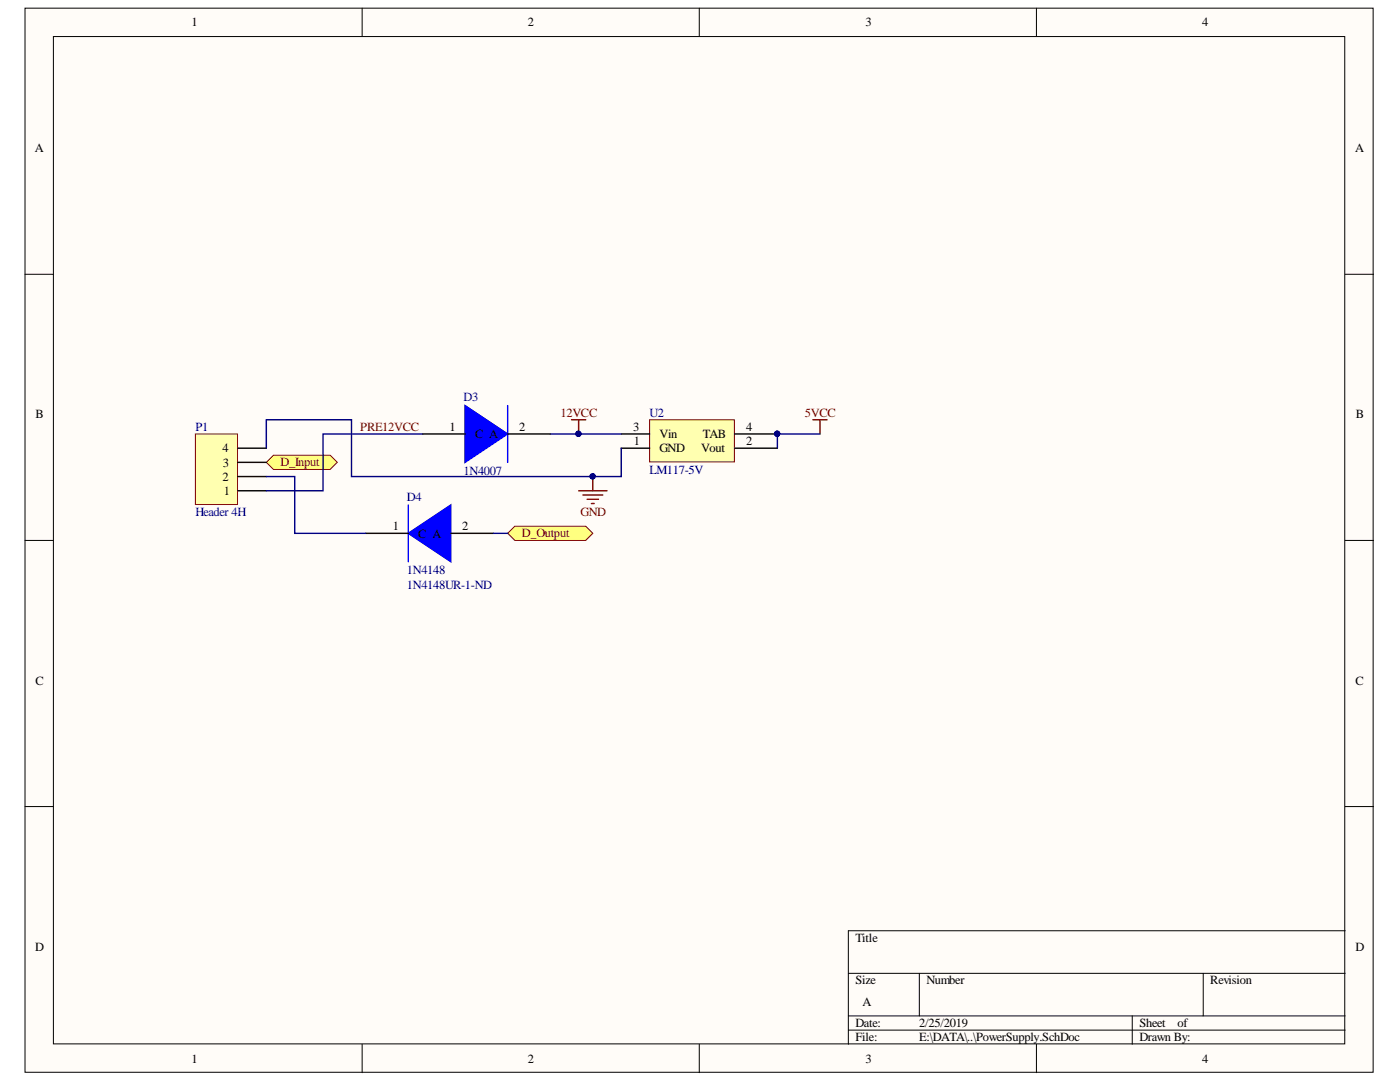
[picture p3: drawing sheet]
<svg xmlns="http://www.w3.org/2000/svg" width="279mm" height="216mm" viewBox="0 0 279 216" stroke-linecap="round" stroke-linejoin="round" font-family="sans-serif">
<g fill="#fffcf8" stroke="#000" stroke-width=".2">
<path d="M5 1.6h269v212.4h-269z"/>
<path d="M10.7 7.3h257.7v201h-257.7z"/>
</g>
<g fill="none" stroke="#000" stroke-width=".2">
<path d="M72.3 1.6v5.7M139.6 1.6v5.7M206.8 1.6v5.7M5 54.7h5.7M268.5 54.7h5.6M5 107.8h5.7M268.5 107.8h5.6M5 160.9h5.7M268.5 160.9h5.6M169.3 194.2h99.2M183.5 194.2v8.5M240.1 194.2v8.5"/>
<path d="M268.5 185.7h-99.2v22.7M72.3 208.4v5.6M139.6 208.4v5.6M169.3 202.7h99.2M169.3 205.5h99.2M206.8 208.4v5.6M226 202.7v5.7"/>
</g>
<path d="M92.8 80.9l8.5 5.7-8.5 5.7z" fill="#00f"/>
<path d="M92.8 80.9l8.5 5.7-8.5 5.7zM101.3 80.9v11.4" fill="none" stroke="#00f" stroke-width=".28"/>
<path d="M84.3 86.6h8.5M101.3 86.6h8.5" fill="none" stroke="#000" stroke-width=".28"/>
<path d="M129.6 83.8h17v8.4h-17z" fill="#ffffb0" stroke="#800000" stroke-width=".2"/>
<path d="M124 89.4h5.6M124 86.6h5.6M146.6 89.4h8.5M146.6 86.6h8.5" fill="none" stroke="#000" stroke-width=".28"/>
<circle cx="155.1" cy="86.6" r=".52" fill="#000080" stroke="#000080" stroke-width=".2"/>
<path d="M162.2 83.8h2.9M163.6 83.8v2.8" fill="none" stroke="#800000" stroke-width=".28"/>
<path d="M81.5 106.4l8.5-5.6v11.3z" fill="#00f"/>
<path d="M81.5 106.4l8.5-5.6v11.3zM81.5 100.8v11.3" fill="none" stroke="#00f" stroke-width=".28"/>
<path d="M73 106.4h8.5M90 106.4h8.5" fill="none" stroke="#000" stroke-width=".28"/>
<g fill="#ffff80" stroke="#800000" stroke-width=".2">
<path d="M101.3 106.4l1.4-1.4h14.2l1.4 1.4-1.4 1.4h-14.2z" fill-rule="evenodd"/>
<path d="M53.2 92.3l1.4-1.5h11.3l1.4 1.5-1.4 1.4h-11.3z" fill-rule="evenodd"/>
</g>
<path d="M114.1 83.8h2.8M115.5 97.9h5.6M115.5 83.8v2.8M116.3 98.8h4M117.2 99.6h2.2M118.3 95.1v2.8M118 100.5h.6" fill="none" stroke="#800000" stroke-width=".28"/>
<g fill="#000080" stroke="#000080" stroke-width=".2">
<circle cx="118.3" cy="95" r=".52"/>
<circle cx="115.4" cy="86.6" r=".52"/>
</g>
<path d="M39 86.6h8.4v14.1h-8.4z" fill="#ffffb0" stroke="#800000" stroke-width=".2"/>
<path d="M47.5 97.9h5.7M47.5 95.1h5.7M47.5 92.3h5.7M47.5 89.4h5.7" fill="none" stroke="#000" stroke-width=".28"/>
<path d="M53.2 89.4v-5.6h16.9v11.3h53.9v-5.7M53.2 95.1h5.6v11.3h14.2M84.3 86.6h-19.8v11.3h-11.3M109.8 86.6h14.2M163.6 86.6h-8.5v2.8M98.5 106.4h2.8" fill="none" stroke="#000080" stroke-width=".28"/>
<g fill="#000080" stroke="#000080" stroke-width=".2">
<circle cx="115.4" cy="86.6" r=".52"/>
<circle cx="155.1" cy="86.6" r=".52"/>
<circle cx="118.3" cy="95" r=".52"/>
</g>
<g font-size="2.5">
<text x="38.2" y="5.3">1</text>
<text x="105.4" y="5.3">2</text>
<text x="172.7" y="5.3">3</text>
<text x="239.9" y="5.3">4</text>
<text x="7" y="30.4">A</text>
<text x="270.4" y="30.4">A</text>
<text x="7.1" y="83.5">B</text>
<text x="270.6" y="83.5">B</text>
<text x="89.7" y="86">1</text>
<text x="94.8" y="87.4">C A</text>
<text x="103.6" y="86">2</text>
<text x="126.4" y="86">3</text>
<text x="126.5" y="88.8">1</text>
<text x="131.6" y="87.4">Vin</text>
<text x="140.3" y="87.4">TAB</text>
<text x="148.9" y="86">4</text>
<text x="148.9" y="88.8">2</text>
<text x="44.4" y="95.9">2</text>
<text x="44.4" y="90.3">4</text>
<text x="44.5" y="93.1">3</text>
<text x="131.6" y="90.3">GND</text>
<text x="139.9" y="90.3">Vout</text>
<text x="44.7" y="98.8">1</text>
<text x="78.4" y="105.8">1</text>
<text x="83.5" y="107.3">C A</text>
<text x="92.2" y="105.8">2</text>
<text x="7.1" y="136.6">C</text>
<text x="270.5" y="136.6">C</text>
<text x="7" y="189.7">D</text>
<text x="170.7" y="187.9">Title</text>
<text x="270.5" y="189.7">D</text>
<text x="170.7" y="196.4">Size</text>
<text x="184.9" y="196.4">Number</text>
<text x="241.5" y="196.4">Revision</text>
<text x="172.1" y="200.7">A</text>
<text x="170.7" y="204.9">Date:</text>
<text x="170.7" y="207.8">File:</text>
<text x="183.5" y="204.9">2/25/2019</text>
<text x="183.5" y="207.8">E:\DATA\..\PowerSupply.SchDoc</text>
<text x="227.4" y="204.9">Sheet</text>
<text x="227.4" y="207.8">Drawn By:</text>
<text x="235" y="204.9">of</text>
<text x="38.2" y="212">1</text>
<text x="105.4" y="212">2</text>
<text x="172.7" y="212">3</text>
<text x="239.9" y="212">4</text>
</g>
<g font-size="2.5" fill="#000080">
<text x="92.5" y="80.1">D3</text>
<text x="129.6" y="83.2">U2</text>
<text x="39" y="86">P1</text>
<text x="92.5" y="94.8">1N4007</text>
<text x="129.6" y="94.5">LM117-5V</text>
<text x="81.2" y="99.9">D4</text>
<text x="39" y="103">Header 4H</text>
<text x="81.2" y="117.4">1N4148UR-1-ND</text>
<text x="81.2" y="114.6">1N4148</text>
</g>
<g font-size="2.5" fill="#800000">
<text x="111.9" y="83.2">12VCC</text>
<text x="160.6" y="83.2">5VCC</text>
<text x="71.9" y="86">PRE12VCC</text>
<text x="56" y="93.1">D_Input</text>
<text x="104.1" y="107.2">D_Output</text>
<text x="115.9" y="103">GND</text>
</g>
</svg>
